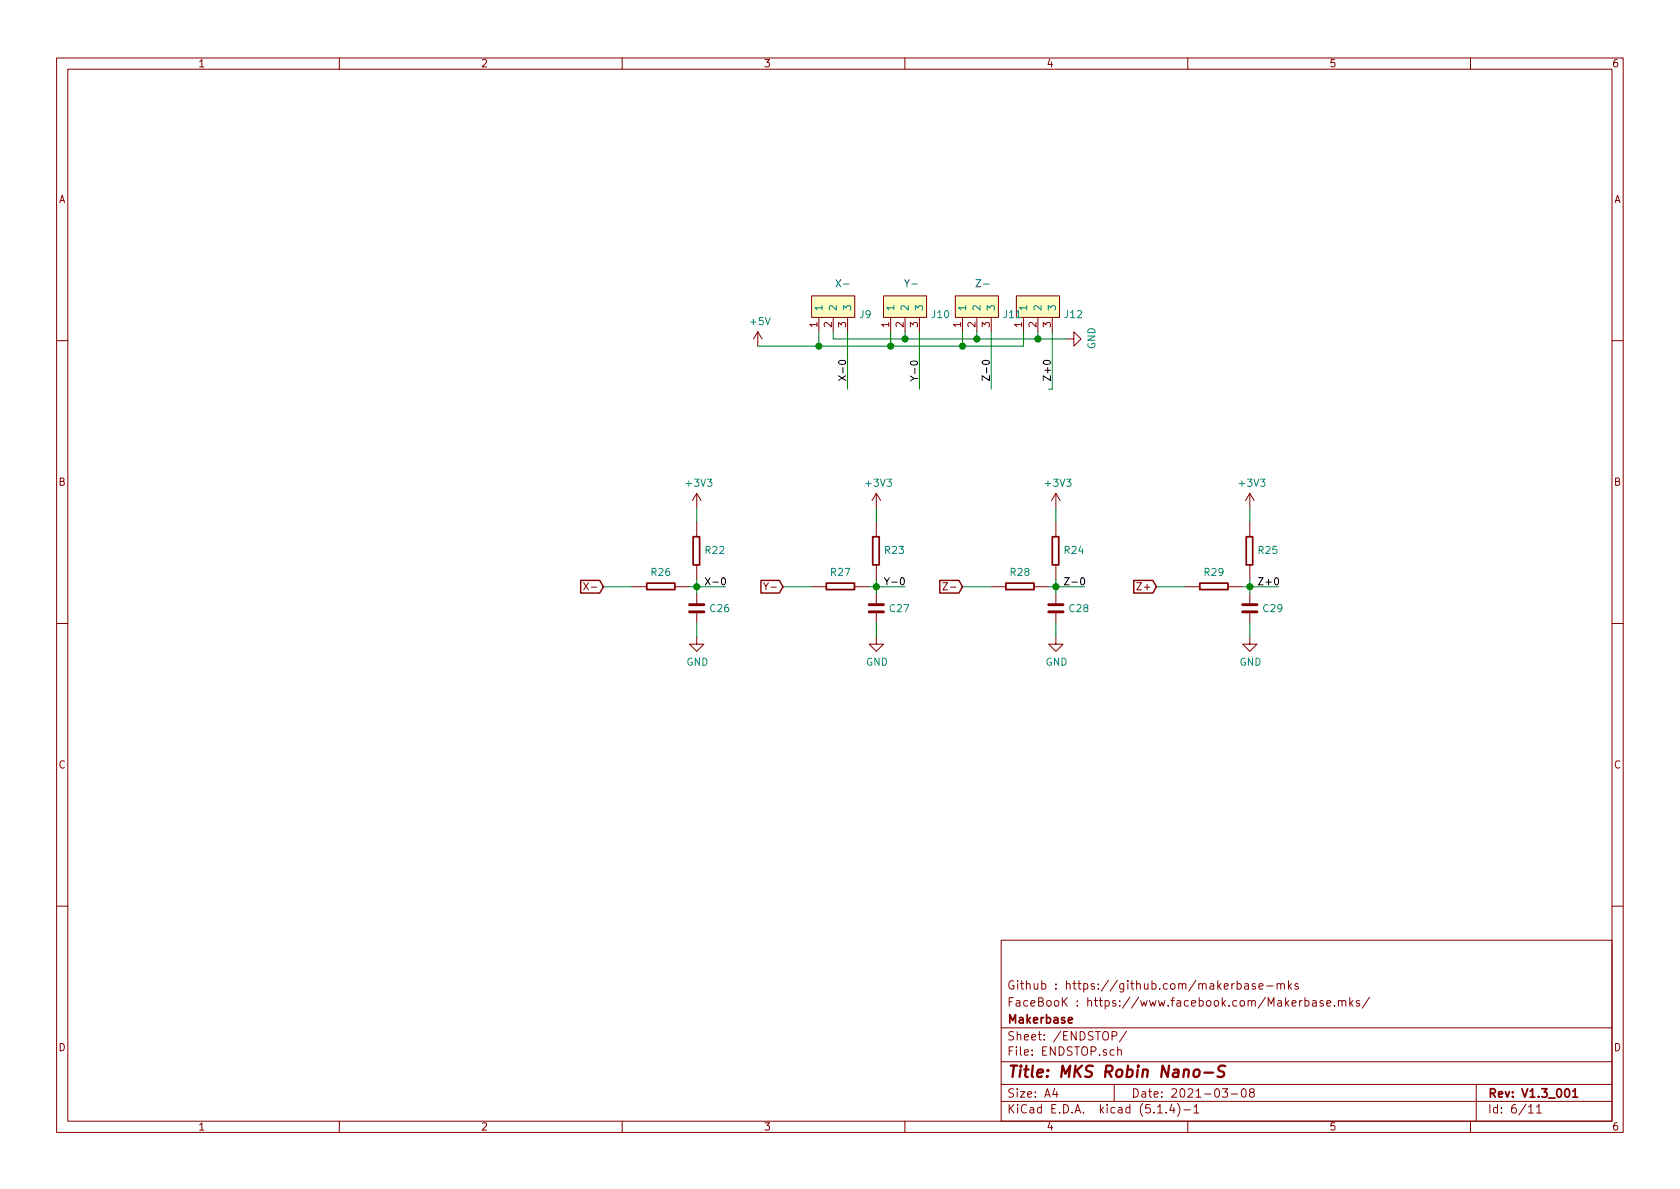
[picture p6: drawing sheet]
<svg xmlns="http://www.w3.org/2000/svg" width="297mm" height="210mm" viewBox="0 0 297 210" stroke-linecap="round" stroke-linejoin="round" font-family="sans-serif">
<g fill="none" stroke="#840000" stroke-width=".18">
<path d="M10 10.3h277v189.9h-277zM12 12.2h273v186.1h-273zM60 10.3v1.9M110 10.3v1.9M160 10.3v1.9M210 10.3v1.9M260 10.3v1.9M134 58.7l-.8 1.2M134 58.7v2.5M134 58.7l.7 1.2M143.5 52.3h7.6v3.8h-7.6zM144.8 56.1v2.6"/>
<path d="M147.3 56.1v2.6M149.9 56.1v2.6M156.2 52.3h7.6v3.8h-7.6zM157.5 56.1v2.6M160 56.1v2.6M162.6 56.1v2.6M168.9 52.3h7.6v3.8h-7.6zM170.2 56.1v2.6M172.7 56.1v2.6M175.3 56.1v2.6M179.7 52.3h7.6v3.8h-7.6zM181 56.1v2.6"/>
<path d="M183.5 56.1v2.6M186.1 56.1v2.6M188.6 59.9h1.3v-1.2l1.2 1.2-1.2 1.3v-1.3M10 60.2h2M285 60.2h2M123.2 87.2l-.8 1.3M123.2 87.2v2.6M123.2 92.3v2.6M123.2 99.9v2.6M123.2 87.2l.8 1.3M154.9 87.2v2.6M154.9 92.3v2.6"/>
<path d="M154.9 99.9v2.6M154.9 87.2l-.7 1.3M154.9 87.2l.8 1.3M186.7 87.2v2.6M186.7 92.3v2.6M186.7 99.9v2.6M186.7 87.2l-.8 1.3M186.7 87.2l.8 1.3M221 87.2l-.8 1.3M221 87.2v2.6M221 92.3v2.6M221 99.9v2.6"/>
<path d="M221 87.2l.7 1.3M10 110.3h2M103.2 103l.8 1.3M104 103l-.8 1.3M104.5 103.8h1M111.8 103.8h2.5M119.4 103.8h2.5M123.2 112.6v1.3h1.3l-1.3 1.3-1.3-1.3h1.3M123.2 105v1.9M123.2 108.2v1.9M135 103l.4 .7 .5-.7M143.5 103.8h2.5"/>
<path d="M151.1 103.8h2.6M154.9 112.6v1.3h1.3l-1.3 1.3-1.2-1.3h1.2M154.9 105v1.9M154.9 108.2v1.9M166.7 103h.8l-.8 1.3h.8M168 103.8h1M175.3 103.8h2.5M182.9 103.8h2.5M186.7 112.6v1.3h1.3l-1.3 1.3-1.3-1.3h1.3M186.7 105v1.9M186.7 108.2v1.9M201 103h.8l-.8 1.3h.8"/>
<path d="M209.5 103.8h2.6M217.2 103.8h2.5M221 112.6v1.3h1.2l-1.2 1.3-1.3-1.3h1.3M221 105v1.9M221 108.2v1.9M285 110.3h2M10 160.2h2M177 166.3h108v32h-108zM218.7 174l.5-.1 .3 .3-.1 .6-.2 .1-.5-.1M218.7 173.4v1.5M220.1 174h.6l.1 .9M220.8 174.3l-.6 .1-.2 .2 .1 .2 .1 .1 .6-.1"/>
<path d="M221.9 174l-.3-.1-.2 .2 .1 .3 .4 .1v.3h-.5M222.6 174.4l.7-.1-.1-.3-.4-.1-.2 .2 .1 .7h.5M224 174.4h1.1M225.8 174.1l.2-.2 .4 .1v.9M225.8 173.9v1M226.4 174.1a.36 .36 0 0 1 .4-.2 .36 .36 0 0 1 .3 .2v.8M227.8 173.4v1.5M227.9 174.4l.5 .5M228.4 173.9l-.6 .6M229.5 174l-.3-.1-.2 .2v.3l.5 .1v.3h-.5M230.7 177l.5-.1 .2 .3v.6l-.2 .1-.5-.1M230.7 176.4v1.5"/>
<path d="M232.1 177h.6v.9M232.7 177.3l-.5 .1-.2 .2 .1 .2 .1 .1 .5-.1M233.9 177l-.3-.1-.2 .2 .1 .3 .4 .1v.3h-.5M234.6 177.4l.7-.1-.1-.3-.4-.1-.2 .2v.7h.6M235.9 177.8v.1M236.7 177.1l.2-.2 .3 .1 .1 .9M236.7 176.9v1M237.3 177.1a.36 .36 0 0 1 .3-.2 .36 .36 0 0 1 .3 .2v.8M238.7 176.4v1.5M238.8 177.4l.4 .5M239.2 176.9l-.5 .6M240.4 177l-.4-.1-.2 .2 .1 .3 .5 .1v.3h-.6"/>
<path d="M242.1 176.3l-1.2 2M285 160.2h2M60 198.3v1.9M110 198.3v1.9M160 198.3v1.9M177 194.8h108M177 191.8h108M177 187.8h108M177 181.8h108M186.5 192.5l-.4 1h1M186.8 193v1M196.6 183.2l.7-.1 .2-.2-.1-.3-.2-.2h-.6v1.5"/>
<path d="M197 191.8v3M197.6 185.7h.1a.37 .37 0 0 1 .6 .1v.8M197.6 185.1v1.5M199.2 182.3l-1.3 2M204.7 196.8h.8M206.2 196.7v.1M207.2 195.2l-.4 1.1h.9M207.5 195.8v1M208.2 195.1a1.71 1.71 0 0 1 0 2.3M209.3 196.3h1.2M210 198.3v1.9M211.1 195.8l.4-.5v1.5"/>
<path d="M211.1 196.8h.9M216.1 192.5h.9l-.4 .6 .4 .1v.7l-.2 .1-.7-.1M217.7 193.5h1.1M219.6 192.7l.4-.2a.94 .94 0 0 1 0 1.5 .82 .82 0 0 1-.4-1.3zM221.2 193.2l-.3-.3 .1-.2 .2-.2 .4 .1 .2 .2-.1 .2-.6 .2a.48 .48 0 0 0-.1 .7l.2 .1 .5-.1a.48 .48 0 0 0-.1-.7h-.1M260 198.3v1.9M261 191.8v6.5M270.3 195.8l.4-.5v1.5M270.3 196.8h.8M271.7 195.8l.4-.5v1.5M271.7 196.8h.8"/>
</g>
<path d="M122.6 94.9h1.1v5h-1.1zM154.3 94.9h1.1v5h-1.1zM186.1 94.9h1.1v5h-1.1zM220.3 94.9h1.2v5h-1.2zM114.4 103.1h4.9v1.2h-4.9zM146.1 103.1h5v1.2h-5zM177.9 103.1h4.9v1.2h-4.9zM212.1 103.1h5v1.2h-5zM188.9 180.4l.7-.1-.1-.3-.4-.1-.2 .2 .1 .7h.5M276.8 192.7l.2-.2a.81 .81 0 0 1 .6 .6 .81 .81 0 0 1-.3 .8l-.1 .1a.79 .79 0 0 1-.4-1.3zM278.1 193l.4-.5v1.5M278.1 194h.8" fill="none" stroke="#840000" stroke-width=".3"/>
<path d="M211.2 189.3a.53 .53 0 0 1 .5-.2 .53 .53 0 0 1 .4 .4l-.1 .6a.54 .54 0 0 1-.5 .4 .54 .54 0 0 1-.5-.4zM213 189.7h1.5M216.6 188.5l-.2-.1-.7 .1a.47 .47 0 0 0-.3 .5 .47 .47 0 0 0 .3 .4l.4 .1a.48 .48 0 0 1 .4 .5 .48 .48 0 0 1-.5 .4l-.7-.1" fill="none" stroke="#840000" stroke-width=".41"/>
<path d="M121.9 108.2h2.6M121.9 106.9h2.6M153.7 108.2h2.5M153.7 106.9h2.5M185.4 108.2h2.6M185.4 106.9h2.6M219.7 108.2h2.5M219.7 106.9h2.5" fill="none" stroke="#840000" stroke-width=".51"/>
<g fill="#ffffc2" stroke="#ffffc2" stroke-width=".18">
<path d="M179.7 52.3h7.6v3.8h-7.6z"/>
<path d="M168.9 52.3h7.6v3.8h-7.6z"/>
<path d="M156.2 52.3h7.6v3.8h-7.6z"/>
<path d="M143.5 52.3h7.6v3.8h-7.6z"/>
</g>
<g fill="none" stroke="#008400" stroke-width=".18">
<path d="M144.8 58.7v2.5M147.3 58.7v1.2h41.3M149.9 58.7v10.1M157.5 58.7v2.5M160 58.7v1.2M162.6 58.7v10.1M170.2 58.7v2.5M172.7 58.7v1.2M175.3 58.7v10.1M181 58.7v2.5h-47M183.5 58.7v1.2M186.1 58.7v10.1h-.7"/>
<path d="M123.2 89.8v2.5M154.9 89.8v2.5M186.7 89.8v2.5M221 89.8v2.5M106.7 103.8h5.1M121.9 103.8h6.4M123.2 102.5v2.5M123.2 110.1v2.5M138.4 103.8h5.1M153.7 103.8h6.3M154.9 102.5v2.5M154.9 110.1v2.5"/>
<path d="M170.2 103.8h5.1M185.4 103.8h6.4M186.7 102.5v2.5M186.7 110.1v2.5M204.5 103.8h5M219.7 103.8h6.4M221 102.5v2.5M221 110.1v2.5"/>
</g>
<path d="M102.7 102.6h3.3l.7 1.2-.7 1.1h-3.3zM134.5 102.6h3.3l.6 1.2-.6 1.1h-3.3zM166.2 102.6h3.3l.7 1.2-.7 1.1h-3.3zM200.5 102.6h3.3l.7 1.2-.7 1.1h-3.3z" fill="none" stroke="#840000" stroke-width=".25"/>
<path d="M148.3 63.9a.83 .83 0 0 1 1.2 .1 .69 .69 0 0 1-.6 .5 .69 .69 0 0 1-.6-.5zM161.1 64a.68 .68 0 0 1 1.1 .3 .73 .73 0 0 1-1.2-.1zM173.7 63.9a.83 .83 0 0 1 1.2 .1 .69 .69 0 0 1-.6 .5 .69 .69 0 0 1-.6-.5zM184.5 63.9a.83 .83 0 0 1 1.2 .1 .69 .69 0 0 1-.6 .5 .69 .69 0 0 1-.6-.5zM127.7 102.3l.1-.1a.67 .67 0 0 1 .5 .6 .67 .67 0 0 1-.5 .6l-.1-.1-.1-.4zM159.3 102.3l.2-.1a.69 .69 0 0 1 .4 .6 .69 .69 0 0 1-.4 .6l-.3-.2v-.3zM191.2 102.3l.1-.1a.67 .67 0 0 1 .5 .6 .67 .67 0 0 1-.5 .6l-.1-.1-.1-.4zM225.5 102.3l.1-.1a.67 .67 0 0 1 .5 .6 .67 .67 0 0 1-.5 .6l-.1-.1-.2-.4z" fill="none" stroke="#000" stroke-width=".18"/>
<path d="M147.8 49.4l.8 1.3M148.6 49.4l-.8 1.3M149.1 50.2h1M159.9 49.4l.5 .7 .4-.7M172.6 49.4h.8l-.8 1.3h.8M173.9 50.2h1" fill="none" stroke="#0000c2" stroke-width=".18"/>
<g fill="#008400" stroke="#008400" stroke-width=".25">
<circle cx="144.8" cy="61.2" r=".51"/>
<circle cx="186.7" cy="103.8" r=".51"/>
<circle cx="183.5" cy="59.9" r=".51"/>
<circle cx="123.2" cy="103.8" r=".51"/>
<circle cx="172.7" cy="59.9" r=".51"/>
<circle cx="160" cy="59.9" r=".51"/>
<circle cx="221" cy="103.8" r=".51"/>
<circle cx="157.5" cy="61.2" r=".51"/>
<circle cx="154.9" cy="103.8" r=".51"/>
<circle cx="170.2" cy="61.2" r=".51"/>
</g>
<text font-size="2.8" fill="#840000" x="178" y="190.5">Title: MKS Robin Nano-S</text>
<g font-size="2.1" fill="#840000">
<text x="178" y="178">FaceBooK : https://www.facebook.com/Makerbase.mks/</text>
<text x="178" y="175">Github : https://github.com/makerbase-mks</text>
<text x="178" y="184">Sheet: /ENDSTOP/</text>
<text x="178" y="181">Makerbase</text>
<text x="178" y="186.7">File: ENDSTOP.sch</text>
<text x="178" y="196.9">KiCad E.D.A. kicad (5.1.4)-1</text>
<text x="178" y="194.1">Size: A4</text>
<text x="200" y="194.1">Date: 2021-03-08</text>
<text x="263" y="194.1">Rev: V1.3_001</text>
<text x="263" y="196.9">Id: 6/11</text>
</g>
<g font-size="1.8" fill="#840000">
<text x="35" y="11.9">1</text>
<text x="85" y="11.9">2</text>
<text x="135" y="11.9">3</text>
<text x="185" y="11.9">4</text>
<text x="235" y="11.9">5</text>
<text x="285" y="11.9">6</text>
<text x="10.4" y="35.9">A</text>
<text x="285.4" y="35.9">A</text>
<text x="144.5" y="57.9" transform="rotate(-90 144.5 57.9)">1</text>
<text x="147.1" y="57.9" transform="rotate(-90 147.1 57.9)">2</text>
<text x="149.6" y="57.9" transform="rotate(-90 149.6 57.9)">3</text>
<text x="157.2" y="57.9" transform="rotate(-90 157.2 57.9)">1</text>
<text x="159.8" y="57.9" transform="rotate(-90 159.8 57.9)">2</text>
<text x="162.3" y="57.9" transform="rotate(-90 162.3 57.9)">3</text>
<text x="169.9" y="57.9" transform="rotate(-90 169.9 57.9)">1</text>
<text x="172.5" y="57.9" transform="rotate(-90 172.5 57.9)">2</text>
<text x="175" y="57.9" transform="rotate(-90 175 57.9)">3</text>
<text x="180.7" y="57.9" transform="rotate(-90 180.7 57.9)">1</text>
<text x="183.3" y="57.9" transform="rotate(-90 183.3 57.9)">2</text>
<text x="185.8" y="57.9" transform="rotate(-90 185.8 57.9)">3</text>
<text x="10.4" y="85.9">B</text>
<text x="285.4" y="85.9">B</text>
<text x="135.9" y="104.4">Y-</text>
<text x="201.6" y="104.4">Z+</text>
<text x="10.4" y="135.9">C</text>
<text x="285.4" y="135.9">C</text>
<text x="10.4" y="185.9">D</text>
<text x="285.4" y="185.9">D</text>
<text x="35" y="199.9">1</text>
<text x="85" y="199.9">2</text>
<text x="135" y="199.9">3</text>
<text x="185" y="199.9">4</text>
<text x="235" y="199.9">5</text>
<text x="285" y="199.9">6</text>
</g>
<text font-size="1.8" fill="#0000c2" x="160.8" y="50.8">Y-</text>
<g font-size="1.8" fill="#008484">
<text x="132.8" y="57.5">+5V</text>
<text x="145.4" y="55.1" transform="rotate(-90 145.4 55.1)">1</text>
<text x="148" y="55.1" transform="rotate(-90 148 55.1)">2</text>
<text x="150.5" y="55.1" transform="rotate(-90 150.5 55.1)">3</text>
<text x="152" y="56.3">J9</text>
<text x="158.1" y="55.1" transform="rotate(-90 158.1 55.1)">1</text>
<text x="160.7" y="55.1" transform="rotate(-90 160.7 55.1)">2</text>
<text x="163.2" y="55.1" transform="rotate(-90 163.2 55.1)">3</text>
<text x="164.8" y="56.3">J10</text>
<text x="170.8" y="55.1" transform="rotate(-90 170.8 55.1)">1</text>
<text x="173.4" y="55.1" transform="rotate(-90 173.4 55.1)">2</text>
<text x="175.9" y="55.1" transform="rotate(-90 175.9 55.1)">3</text>
<text x="177.5" y="56.3">J11</text>
<text x="181.6" y="55.1" transform="rotate(-90 181.6 55.1)">1</text>
<text x="184.1" y="55.1" transform="rotate(-90 184.1 55.1)">2</text>
<text x="186.7" y="55.1" transform="rotate(-90 186.7 55.1)">3</text>
<text x="188.3" y="56.3">J12</text>
<text x="193.7" y="61.8" transform="rotate(-90 193.7 61.8)">GND</text>
<text x="121.5" y="86.1">+3V3</text>
<text x="153.2" y="86.1">+3V3</text>
<text x="185" y="86.1">+3V3</text>
<text x="219.3" y="86.1">+3V3</text>
<text x="115.2" y="101.8">R26</text>
<text x="124.8" y="98">R22</text>
<text x="147" y="101.8">R27</text>
<text x="156.5" y="98">R23</text>
<text x="178.7" y="101.8">R28</text>
<text x="188.3" y="98">R24</text>
<text x="213" y="101.8">R29</text>
<text x="222.6" y="98">R25</text>
<text x="125.6" y="108.2">C26</text>
<text x="157.4" y="108.2">C27</text>
<text x="189.1" y="108.2">C28</text>
<text x="223.4" y="108.2">C29</text>
<text x="121.4" y="117.7">GND</text>
<text x="153.1" y="117.7">GND</text>
<text x="184.9" y="117.7">GND</text>
<text x="219.2" y="117.7">GND</text>
</g>
<g font-size="1.8">
<text x="149.6" y="67.6" transform="rotate(-90 149.6 67.6)">X-0</text>
<text x="162.3" y="67.6" transform="rotate(-90 162.3 67.6)">Y-0</text>
<text x="175" y="67.6" transform="rotate(-90 175 67.6)">Z-0</text>
<text x="185.8" y="67.6" transform="rotate(-90 185.8 67.6)">Z+0</text>
<text x="124.5" y="103.5">X-0</text>
<text x="156.2" y="103.5">Y-0</text>
<text x="188" y="103.5">Z-0</text>
<text x="222.2" y="103.5">Z+0</text>
</g>
</svg>
